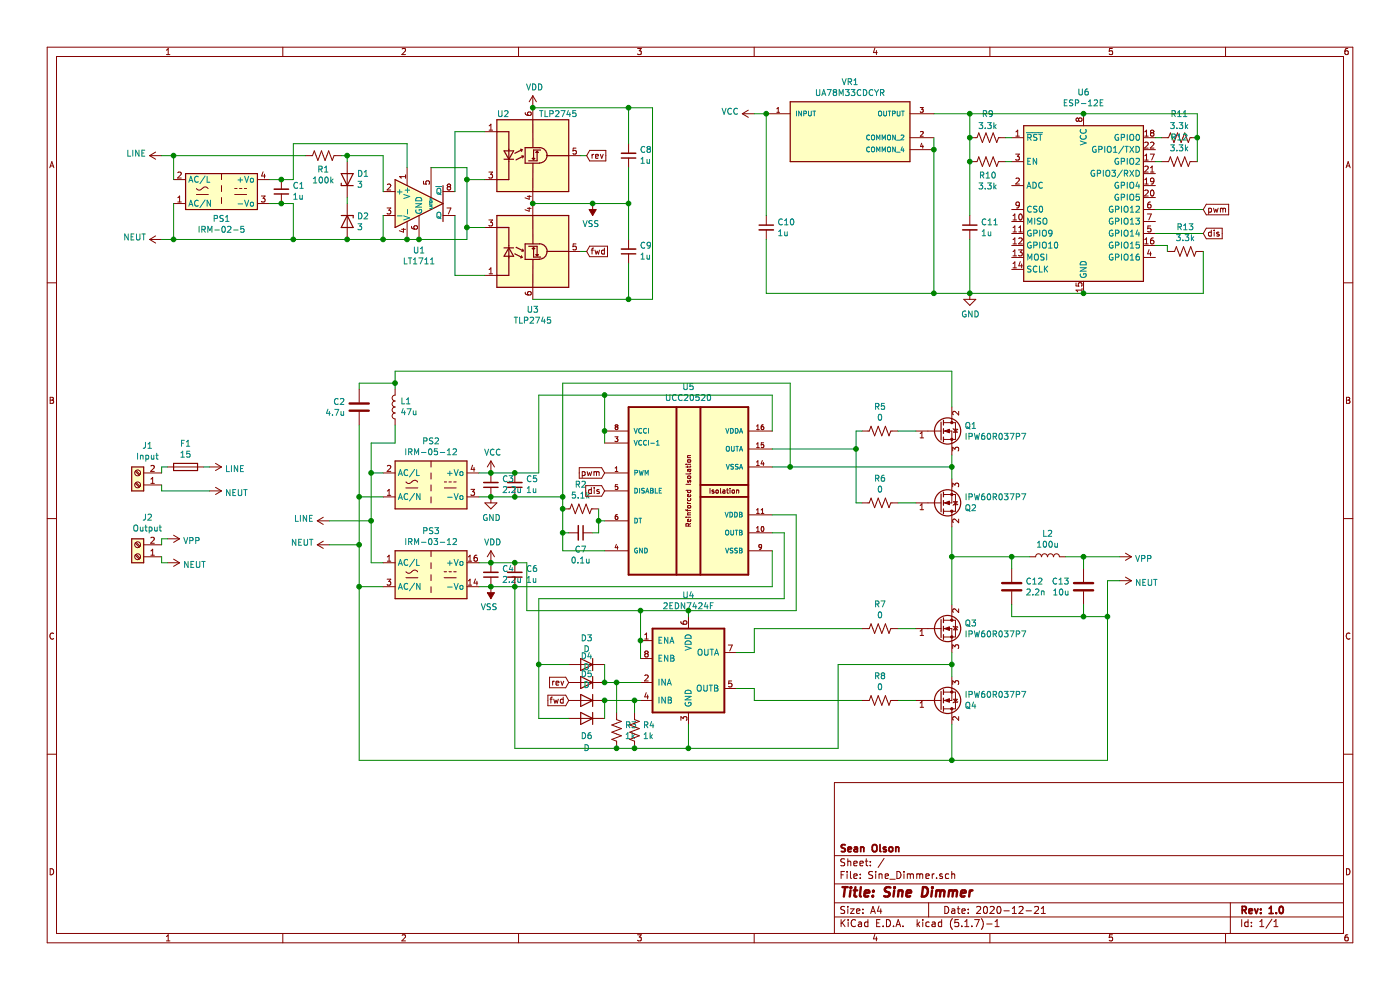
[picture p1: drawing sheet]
EESchema Schematic File Version 4
EELAYER 30 0
EELAYER END
$Descr A4 11693 8268
encoding utf-8
Sheet 1 1
Title "Sine Dimmer"
Date "2020-12-21"
Rev "1.0"
Comp "Sean Olson"
Comment1 ""
Comment2 ""
Comment3 ""
Comment4 ""
$EndDescr
$Comp
L Connector:Screw_Terminal_01x02 J1
U 1 1
P 1150 4050
F 0 "J1" H 1068 3725 50  0000 C CNN
F 1 "Input" H 1068 3816 50  0000 C CNN
F 2 "Connector_Wire:SolderWire-1.5sqmm_1x02_P6mm_D1.7mm_OD3mm" H 1150 4050 50  0001 C CNN
F 3 "~" H 1150 4050 50  0001 C CNN
	1    1150 4050
	-1   0    0    1   
$EndComp
$Comp
L Converter_ACDC:IRM-05-12 PS2
U 1 1
P 3600 4050
F 0 "PS2" H 3600 4417 50  0000 C CNN
F 1 "IRM-05-12" H 3600 4326 50  0000 C CNN
F 2 "Converter_ACDC:Converter_ACDC_MeanWell_IRM-05-xx_THT" H 3600 3700 50  0001 C CNN
F 3 "https://www.meanwell.com/Upload/PDF/IRM-05/IRM-05-SPEC.PDF" H 3600 3650 50  0001 C CNN
F 4 "IRM-05-12" H 3600 4050 50  0001 C CNN "MPN"
	1    3600 4050
	1    0    0    -1  
$EndComp
Text GLabel 5050 4100 0    50   Input ~ 0
dis
$Comp
L Device:R_US R2
U 1 1
P 4850 4250
F 0 "R2" V 4645 4250 50  0000 C CNN
F 1 "5.1k" V 4736 4250 50  0000 C CNN
F 2 "Resistor_SMD:R_0805_2012Metric" V 4890 4240 50  0001 C CNN
F 3 "~" H 4850 4250 50  0001 C CNN
F 4 "C27834" H 4850 4250 50  0001 C CNN "LCSC"
F 5 "CRCW08055K10FKEAC" H 4850 4250 50  0001 C CNN "MPN"
	1    4850 4250
	0    1    1    0   
$EndComp
$Comp
L Device:C_Small C7
U 1 1
P 4850 4450
F 0 "C7" V 4987 4450 50  0000 C CNN
F 1 "0.1u" V 5078 4450 50  0000 C CNN
F 2 "Capacitor_SMD:C_0603_1608Metric" H 4850 4450 50  0001 C CNN
F 3 "~" H 4850 4450 50  0001 C CNN
F 4 "C14663" V 4850 4450 50  0001 C CNN "LCSC"
F 5 "CL10B104KB8NFNC" H 4850 4450 50  0001 C CNN "MPN"
	1    4850 4450
	0    1    1    0   
$EndComp
Wire Wire Line
	4000 4700 4100 4700
$Comp
L Device:Q_NMOS_GDS Q3
U 1 1
P 7850 5250
F 0 "Q3" H 8055 5296 50  0000 L CNN
F 1 "IPW60R037P7" H 8055 5205 50  0000 L CNN
F 2 "Package_TO_SOT_THT:TO-247-3_Vertical" H 8050 5350 50  0001 C CNN
F 3 "~" H 7850 5250 50  0001 C CNN
F 4 "IPW60R037P7" H 7850 5250 50  0001 C CNN "MPN"
	1    7850 5250
	1    0    0    -1  
$EndComp
$Comp
L Connector:Screw_Terminal_01x02 J2
U 1 1
P 1150 4650
F 0 "J2" H 1068 4325 50  0000 C CNN
F 1 "Output" H 1068 4416 50  0000 C CNN
F 2 "Connector_Wire:SolderWire-1.5sqmm_1x02_P6mm_D1.7mm_OD3mm" H 1150 4650 50  0001 C CNN
F 3 "~" H 1150 4650 50  0001 C CNN
	1    1150 4650
	-1   0    0    1   
$EndComp
$Comp
L Device:L L2
U 1 1
P 8750 4650
F 0 "L2" V 8940 4650 50  0000 C CNN
F 1 "100u" V 8849 4650 50  0000 C CNN
F 2 "Sine_Dimmer:uxcell_Toroid_100uH_20A" H 8750 4650 50  0001 C CNN
F 3 "~" H 8750 4650 50  0001 C CNN
F 4 "https://www.amazon.com/dp/B07FK5N39T" H 8750 4650 50  0001 C CNN "MPN"
	1    8750 4650
	0    -1   -1   0   
$EndComp
$Comp
L Device:C C13
U 1 1
P 9050 4900
F 0 "C13" H 8935 4946 50  0000 R CNN
F 1 "10u" H 8935 4855 50  0000 R CNN
F 2 "Capacitor_THT:C_Rect_L31.5mm_W20.0mm_P27.50mm_MKS4" H 9088 4750 50  0001 C CNN
F 3 "~" H 9050 4900 50  0001 C CNN
F 4 "B32524R6106K000" H 9050 4900 50  0001 C CNN "MPN"
	1    9050 4900
	1    0    0    -1  
$EndComp
$Comp
L Device:C C12
U 1 1
P 8450 4900
F 0 "C12" H 8565 4946 50  0000 L CNN
F 1 "2.2n" H 8565 4855 50  0000 L CNN
F 2 "Capacitor_SMD:C_1206_3216Metric" H 8488 4750 50  0001 C CNN
F 3 "~" H 8450 4900 50  0001 C CNN
F 4 "C515167" H 8450 4900 50  0001 C CNN "LCSC"
F 5 "CL31B222KIFNNNE" H 8450 4900 50  0001 C CNN "MPN"
	1    8450 4900
	1    0    0    -1  
$EndComp
Wire Wire Line
	8600 4650 8450 4650
Wire Wire Line
	8900 4650 9050 4650
Wire Wire Line
	9050 4650 9050 4750
Connection ~ 9050 4650
Wire Wire Line
	9050 4650 9350 4650
Wire Wire Line
	9050 5050 9050 5150
Wire Wire Line
	9050 5150 8450 5150
Wire Wire Line
	8450 5150 8450 5050
Wire Wire Line
	8450 4750 8450 4650
Connection ~ 4100 4150
Wire Wire Line
	4100 4150 4300 4150
$Comp
L Device:C_Small C4
U 1 1
P 4100 4800
F 0 "C4" H 4008 4754 50  0000 R CNN
F 1 "2.2u" H 4008 4845 50  0000 R CNN
F 2 "Capacitor_SMD:C_1206_3216Metric" H 4100 4800 50  0001 C CNN
F 3 "~" H 4100 4800 50  0001 C CNN
F 4 "C50254" H 4100 4800 50  0001 C CNN "LCSC"
F 5 "CL31B225KBHNNNE" H 4100 4800 50  0001 C CNN "MPN"
	1    4100 4800
	-1   0    0    1   
$EndComp
Wire Wire Line
	4100 4900 4000 4900
Connection ~ 4100 3950
$Comp
L Device:L L1
U 1 1
P 3300 3400
F 0 "L1" H 3257 3354 50  0000 R CNN
F 1 "47u" H 3257 3445 50  0000 R CNN
F 2 "Inductor_THT:L_Toroid_Vertical_L26.7mm_W14.0mm_P10.16mm_Pulse_D" H 3300 3400 50  0001 C CNN
F 3 "~" H 3300 3400 50  0001 C CNN
	1    3300 3400
	-1   0    0    1   
$EndComp
$Comp
L Device:C C2
U 1 1
P 3000 3400
F 0 "C2" H 2885 3446 50  0000 R CNN
F 1 "4.7u" H 2885 3355 50  0000 R CNN
F 2 "Capacitor_THT:C_Rect_L31.5mm_W13.0mm_P27.50mm_MKS4" H 3038 3250 50  0001 C CNN
F 3 "~" H 3000 3400 50  0001 C CNN
F 4 "B32524Q6475K" H 3000 3400 50  0001 C CNN "MPN"
	1    3000 3400
	1    0    0    -1  
$EndComp
$Comp
L power:VCC #PWR09
U 1 1
P 4100 3950
F 0 "#PWR09" H 4100 3800 50  0001 C CNN
F 1 "VCC" H 4115 4123 50  0000 C CNN
F 2 "" H 4100 3950 50  0001 C CNN
F 3 "" H 4100 3950 50  0001 C CNN
	1    4100 3950
	1    0    0    -1  
$EndComp
$Comp
L power:GND #PWR010
U 1 1
P 4100 4150
F 0 "#PWR010" H 4100 3900 50  0001 C CNN
F 1 "GND" H 4105 3977 50  0000 C CNN
F 2 "" H 4100 4150 50  0001 C CNN
F 3 "" H 4100 4150 50  0001 C CNN
	1    4100 4150
	1    0    0    -1  
$EndComp
Wire Wire Line
	3200 4900 3000 4900
Connection ~ 3000 4900
$Comp
L RF_Module:ESP-12E U6
U 1 1
P 9050 1750
F 0 "U6" H 9050 2731 50  0000 C CNN
F 1 "ESP-12E" H 9050 2640 50  0000 C CNN
F 2 "RF_Module:ESP-12E" H 9050 1750 50  0001 C CNN
F 3 "http://wiki.ai-thinker.com/_media/esp8266/esp8266_series_modules_user_manual_v1.1.pdf" H 8700 1850 50  0001 C CNN
F 4 "C89297" H 9050 1750 50  0001 C CNN "LCSC"
F 5 "ESP-12E" H 9050 1750 50  0001 C CNN "MPN"
	1    9050 1750
	1    0    0    -1  
$EndComp
$Comp
L Device:R_US R9
U 1 1
P 8250 1150
F 0 "R9" V 8050 1150 50  0000 C CNN
F 1 "3.3k" V 8150 1150 50  0000 C CNN
F 2 "Resistor_SMD:R_0805_2012Metric" V 8290 1140 50  0001 C CNN
F 3 "~" H 8250 1150 50  0001 C CNN
F 4 "C26010" H 8250 1150 50  0001 C CNN "LCSC"
F 5 "CRCW08053K30FKEAC" H 8250 1150 50  0001 C CNN "MPN"
	1    8250 1150
	0    1    1    0   
$EndComp
$Comp
L Device:R_US R10
U 1 1
P 8250 1350
F 0 "R10" V 8363 1350 50  0000 C CNN
F 1 "3.3k" V 8454 1350 50  0000 C CNN
F 2 "Resistor_SMD:R_0805_2012Metric" V 8290 1340 50  0001 C CNN
F 3 "~" H 8250 1350 50  0001 C CNN
F 4 "C26010" H 8250 1350 50  0001 C CNN "LCSC"
F 5 "CRCW08053K30FKEAC" H 8250 1350 50  0001 C CNN "MPN"
	1    8250 1350
	0    1    1    0   
$EndComp
$Comp
L Device:R_US R11
U 1 1
P 9850 1150
F 0 "R11" V 9650 1150 50  0000 C CNN
F 1 "3.3k" V 9750 1150 50  0000 C CNN
F 2 "Resistor_SMD:R_0805_2012Metric" V 9890 1140 50  0001 C CNN
F 3 "~" H 9850 1150 50  0001 C CNN
F 4 "C26010" H 9850 1150 50  0001 C CNN "LCSC"
F 5 "CRCW08053K30FKEAC" H 9850 1150 50  0001 C CNN "MPN"
	1    9850 1150
	0    1    1    0   
$EndComp
$Comp
L Device:R_US R12
U 1 1
P 9850 1350
F 0 "R12" V 9645 1350 50  0000 C CNN
F 1 "3.3k" V 9736 1350 50  0000 C CNN
F 2 "Resistor_SMD:R_0805_2012Metric" V 9890 1340 50  0001 C CNN
F 3 "~" H 9850 1350 50  0001 C CNN
F 4 "C26010" H 9850 1350 50  0001 C CNN "LCSC"
F 5 "CRCW08053K30FKEAC" H 9850 1350 50  0001 C CNN "MPN"
	1    9850 1350
	0    1    1    0   
$EndComp
Wire Wire Line
	8400 1150 8450 1150
Wire Wire Line
	8400 1350 8450 1350
Wire Wire Line
	9650 1150 9700 1150
Wire Wire Line
	9650 1350 9700 1350
Wire Wire Line
	8100 950  8100 1150
Connection ~ 8100 1150
Wire Wire Line
	8100 1150 8100 1350
Wire Wire Line
	9050 950  10000 950 
Wire Wire Line
	10000 950  10000 1150
Connection ~ 9050 950 
Connection ~ 10000 1150
Wire Wire Line
	10000 1150 10000 1350
$Comp
L Device:R_US R13
U 1 1
P 9900 2100
F 0 "R13" V 9695 2100 50  0000 C CNN
F 1 "3.3k" V 9786 2100 50  0000 C CNN
F 2 "Resistor_SMD:R_0805_2012Metric" V 9940 2090 50  0001 C CNN
F 3 "~" H 9900 2100 50  0001 C CNN
F 4 "C26010" H 9900 2100 50  0001 C CNN "LCSC"
F 5 "CRCW08053K30FKEAC" H 9900 2100 50  0001 C CNN "MPN"
	1    9900 2100
	0    1    1    0   
$EndComp
$Comp
L power:GND #PWR016
U 1 1
P 8100 2450
F 0 "#PWR016" H 8100 2200 50  0001 C CNN
F 1 "GND" H 8105 2277 50  0000 C CNN
F 2 "" H 8100 2450 50  0001 C CNN
F 3 "" H 8100 2450 50  0001 C CNN
	1    8100 2450
	1    0    0    -1  
$EndComp
$Comp
L power:VCC #PWR015
U 1 1
P 6300 950
F 0 "#PWR015" H 6300 800 50  0001 C CNN
F 1 "VCC" V 6315 1077 50  0000 L CNN
F 2 "" H 6300 950 50  0001 C CNN
F 3 "" H 6300 950 50  0001 C CNN
	1    6300 950 
	0    -1   -1   0   
$EndComp
Wire Wire Line
	8100 950  9050 950 
$Comp
L Device:C_Small C11
U 1 1
P 8100 1900
F 0 "C11" H 8192 1946 50  0000 L CNN
F 1 "1u" H 8192 1855 50  0000 L CNN
F 2 "Capacitor_SMD:C_0805_2012Metric" H 8100 1900 50  0001 C CNN
F 3 "~" H 8100 1900 50  0001 C CNN
F 4 "C28323" H 8100 1900 50  0001 C CNN "LCSC"
F 5 "CL21B105KBFNNNE" H 8100 1900 50  0001 C CNN "MPN"
	1    8100 1900
	1    0    0    -1  
$EndComp
Wire Wire Line
	8100 1800 8100 1350
Connection ~ 8100 1350
Wire Wire Line
	8100 2000 8100 2450
Wire Wire Line
	8100 2450 9050 2450
Connection ~ 9050 2450
$Comp
L Sine_Dimmer:UA78M33CDCYR VR1
U 1 1
P 7100 1050
F 0 "VR1" H 7100 1417 50  0000 C CNN
F 1 "UA78M33CDCYR" H 7100 1326 50  0000 C CNN
F 2 "Package_TO_SOT_SMD:SOT-223" H 7100 1050 50  0001 L BNN
F 3 "" H 7100 1050 50  0001 L BNN
F 4 "UA78M33CDCYR" H 7100 1050 50  0001 C CNN "MPN"
	1    7100 1050
	1    0    0    -1  
$EndComp
Wire Wire Line
	6300 950  6400 950 
Wire Wire Line
	7800 950  8100 950 
Connection ~ 8100 950 
Connection ~ 8100 2450
$Comp
L Device:C_Small C10
U 1 1
P 6400 1900
F 0 "C10" H 6492 1946 50  0000 L CNN
F 1 "1u" H 6492 1855 50  0000 L CNN
F 2 "Capacitor_SMD:C_0805_2012Metric" H 6400 1900 50  0001 C CNN
F 3 "~" H 6400 1900 50  0001 C CNN
F 4 "C28323" H 6400 1900 50  0001 C CNN "LCSC"
F 5 "CL21B105KBFNNNE" H 6400 1900 50  0001 C CNN "MPN"
	1    6400 1900
	1    0    0    -1  
$EndComp
Wire Wire Line
	6400 1800 6400 950 
Wire Wire Line
	6400 2000 6400 2450
Text GLabel 10050 1950 2    50   Input ~ 0
dis
Text GLabel 10050 1750 2    50   Input ~ 0
pwm
$Comp
L Device:Fuse F1
U 1 1
P 1550 3900
F 0 "F1" V 1353 3900 50  0000 C CNN
F 1 "15" V 1444 3900 50  0000 C CNN
F 2 "Fuse:Fuse_SunFuse-6HP" V 1480 3900 50  0001 C CNN
F 3 "~" H 1550 3900 50  0001 C CNN
F 4 "C151084" H 1550 3900 50  0001 C CNN "LCSC"
F 5 "0217015.MXEP" H 1550 3900 50  0001 C CNN "MPN"
	1    1550 3900
	0    1    1    0   
$EndComp
$Comp
L Device:R_US R5
U 1 1
P 7350 3600
F 0 "R5" V 7145 3600 50  0000 C CNN
F 1 "0" V 7236 3600 50  0000 C CNN
F 2 "Resistor_SMD:R_1206_3216Metric" V 7390 3590 50  0001 C CNN
F 3 "~" H 7350 3600 50  0001 C CNN
F 4 "C17888" H 7350 3600 50  0001 C CNN "LCSC"
F 5 "CRCW12060000Z0EAC" H 7350 3600 50  0001 C CNN "MPN"
	1    7350 3600
	0    1    1    0   
$EndComp
Wire Wire Line
	4100 3950 4000 3950
Wire Wire Line
	4000 4150 4100 4150
$Comp
L Device:C_Small C3
U 1 1
P 4100 4050
F 0 "C3" H 4008 4004 50  0000 R CNN
F 1 "2.2u" H 4008 4095 50  0000 R CNN
F 2 "Capacitor_SMD:C_1206_3216Metric" H 4100 4050 50  0001 C CNN
F 3 "~" H 4100 4050 50  0001 C CNN
F 4 "C50254" H 4100 4050 50  0001 C CNN "LCSC"
F 5 "CL31B225KBHNNNE" H 4100 4050 50  0001 C CNN "MPN"
	1    4100 4050
	-1   0    0    1   
$EndComp
$Comp
L Device:C_Small C5
U 1 1
P 4300 4050
F 0 "C5" H 4208 4004 50  0000 R CNN
F 1 "1u" H 4208 4095 50  0000 R CNN
F 2 "Capacitor_SMD:C_0805_2012Metric" H 4300 4050 50  0001 C CNN
F 3 "~" H 4300 4050 50  0001 C CNN
F 4 "C28323" H 4300 4050 50  0001 C CNN "LCSC"
F 5 "CL21B105KBFNNNE" H 4300 4050 50  0001 C CNN "MPN"
	1    4300 4050
	-1   0    0    1   
$EndComp
Wire Wire Line
	4300 3950 4100 3950
$Comp
L Converter_ACDC:IRM-03-12 PS3
U 1 1
P 3600 4800
F 0 "PS3" H 3600 5167 50  0000 C CNN
F 1 "IRM-03-12" H 3600 5076 50  0000 C CNN
F 2 "Converter_ACDC:Converter_ACDC_MeanWell_IRM-03-xx_THT" H 3600 4450 50  0001 C CNN
F 3 "https://www.meanwell.com/Upload/PDF/IRM-03/IRM-03-SPEC.PDF" H 3600 4400 50  0001 C CNN
F 4 "IRM-03-12" H 3600 4800 50  0001 C CNN "MPN"
	1    3600 4800
	1    0    0    -1  
$EndComp
Wire Wire Line
	3200 4700 3100 4700
Wire Wire Line
	3300 3250 3300 3200
Wire Wire Line
	3300 3550 3300 3700
Wire Wire Line
	3300 3700 3100 3700
Wire Wire Line
	3100 3700 3100 3950
Wire Wire Line
	3000 3250 3000 3200
Wire Wire Line
	3000 3200 3300 3200
Connection ~ 3300 3200
Wire Wire Line
	6400 2450 7800 2450
Wire Wire Line
	7800 1150 7800 1250
Wire Wire Line
	7800 1250 7800 2450
Connection ~ 7800 1250
Connection ~ 7800 2450
Wire Wire Line
	7800 2450 8100 2450
Wire Wire Line
	9650 1750 10050 1750
Wire Wire Line
	9650 2050 9750 2050
Wire Wire Line
	9750 2050 9750 2100
Wire Wire Line
	10050 2100 10050 2450
Wire Wire Line
	9050 2450 10050 2450
Wire Wire Line
	10050 1950 9650 1950
$Comp
L Device:Q_NMOS_GDS Q2
U 1 1
P 7850 4200
F 0 "Q2" H 8055 4246 50  0000 L CNN
F 1 "IPW60R037P7" H 8055 4155 50  0000 L CNN
F 2 "Package_TO_SOT_THT:TO-247-3_Vertical" H 8050 4300 50  0001 C CNN
F 3 "~" H 7850 4200 50  0001 C CNN
F 4 "IPW60R037P7" H 7850 4200 50  0001 C CNN "MPN"
	1    7850 4200
	1    0    0    1   
$EndComp
$Comp
L Device:R_US R6
U 1 1
P 7350 4200
F 0 "R6" V 7145 4200 50  0000 C CNN
F 1 "0" V 7236 4200 50  0000 C CNN
F 2 "Resistor_SMD:R_1206_3216Metric" V 7390 4190 50  0001 C CNN
F 3 "~" H 7350 4200 50  0001 C CNN
F 4 "C17888" H 7350 4200 50  0001 C CNN "LCSC"
F 5 "CRCW12060000Z0EAC" H 7350 4200 50  0001 C CNN "MPN"
	1    7350 4200
	0    1    1    0   
$EndComp
$Comp
L Device:Q_NMOS_GDS Q4
U 1 1
P 7850 5850
F 0 "Q4" H 8055 5896 50  0000 L CNN
F 1 "IPW60R037P7" H 8055 5805 50  0000 L CNN
F 2 "Package_TO_SOT_THT:TO-247-3_Vertical" H 8050 5950 50  0001 C CNN
F 3 "~" H 7850 5850 50  0001 C CNN
F 4 "IPW60R037P7" H 7850 5850 50  0001 C CNN "MPN"
	1    7850 5850
	1    0    0    1   
$EndComp
$Comp
L Device:Q_NMOS_GDS Q1
U 1 1
P 7850 3600
F 0 "Q1" H 8055 3646 50  0000 L CNN
F 1 "IPW60R037P7" H 8055 3555 50  0000 L CNN
F 2 "Package_TO_SOT_THT:TO-247-3_Vertical" H 8050 3700 50  0001 C CNN
F 3 "~" H 7850 3600 50  0001 C CNN
F 4 "IPW60R037P7" H 7850 3600 50  0001 C CNN "MPN"
	1    7850 3600
	1    0    0    -1  
$EndComp
$Comp
L Sine_Dimmer:UCC20520DW U5
U 1 1
P 5750 4100
F 0 "U5" H 5750 4970 50  0000 C CNN
F 1 "UCC20520" H 5750 4879 50  0000 C CNN
F 2 "Package_SO:SOIC-16W_7.5x10.3mm_P1.27mm" H 4950 4100 50  0001 L BNN
F 3 "" H 5750 4300 50  0001 L BNN
F 4 "UCC20520DWR" H 5750 4100 50  0001 C CNN "MPN"
	1    5750 4100
	1    0    0    -1  
$EndComp
Wire Wire Line
	5000 4250 5000 4350
Wire Wire Line
	5000 4450 4950 4450
Wire Wire Line
	5000 4350 5050 4350
Connection ~ 5000 4350
Wire Wire Line
	5000 4350 5000 4450
Wire Wire Line
	4700 4450 4750 4450
Wire Wire Line
	4700 4450 4700 4600
Wire Wire Line
	4700 4600 5050 4600
Connection ~ 4700 4450
Wire Wire Line
	5050 3600 5050 3700
Connection ~ 6400 950 
$Comp
L power:LINE #PWR07
U 1 1
P 2750 4350
F 0 "#PWR07" H 2750 4200 50  0001 C CNN
F 1 "LINE" V 2765 4478 50  0000 L CNN
F 2 "" H 2750 4350 50  0001 C CNN
F 3 "" H 2750 4350 50  0001 C CNN
	1    2750 4350
	0    -1   -1   0   
$EndComp
$Comp
L power:NEUT #PWR08
U 1 1
P 2750 4550
F 0 "#PWR08" H 2750 4400 50  0001 C CNN
F 1 "NEUT" V 2765 4678 50  0000 L CNN
F 2 "" H 2750 4550 50  0001 C CNN
F 3 "" H 2750 4550 50  0001 C CNN
	1    2750 4550
	0    -1   -1   0   
$EndComp
$Comp
L power:NEUT #PWR018
U 1 1
P 9350 4850
F 0 "#PWR018" H 9350 4700 50  0001 C CNN
F 1 "NEUT" V 9365 4978 50  0000 L CNN
F 2 "" H 9350 4850 50  0001 C CNN
F 3 "" H 9350 4850 50  0001 C CNN
	1    9350 4850
	0    1    1    0   
$EndComp
$Comp
L power:VPP #PWR017
U 1 1
P 9350 4650
F 0 "#PWR017" H 9350 4770 50  0001 C CNN
F 1 "VPP" V 9365 4778 50  0000 L CNN
F 2 "" H 9350 4650 50  0001 C CNN
F 3 "" H 9350 4650 50  0001 C CNN
	1    9350 4650
	0    1    1    0   
$EndComp
Wire Wire Line
	9250 4850 9350 4850
Wire Wire Line
	4400 4700 4300 4700
Connection ~ 4100 4700
Wire Wire Line
	4100 4900 4300 4900
Connection ~ 4100 4900
Wire Wire Line
	7950 3800 7950 3900
Wire Wire Line
	7500 4200 7650 4200
Wire Wire Line
	7500 3600 7650 3600
Wire Wire Line
	7200 3600 7150 3600
Wire Wire Line
	7150 3600 7150 3750
Wire Wire Line
	7150 4200 7200 4200
Wire Wire Line
	7150 3750 6450 3750
Connection ~ 7150 3750
Wire Wire Line
	7150 3750 7150 4200
Connection ~ 7950 3900
Wire Wire Line
	7950 3900 7950 4000
$Comp
L Device:R_US R7
U 1 1
P 7350 5250
F 0 "R7" V 7145 5250 50  0000 C CNN
F 1 "0" V 7236 5250 50  0000 C CNN
F 2 "Resistor_SMD:R_1206_3216Metric" V 7390 5240 50  0001 C CNN
F 3 "~" H 7350 5250 50  0001 C CNN
F 4 "C17888" H 7350 5250 50  0001 C CNN "LCSC"
F 5 "CRCW12060000Z0EAC" H 7350 5250 50  0001 C CNN "MPN"
	1    7350 5250
	0    1    1    0   
$EndComp
$Comp
L Device:R_US R8
U 1 1
P 7350 5850
F 0 "R8" V 7145 5850 50  0000 C CNN
F 1 "0" V 7236 5850 50  0000 C CNN
F 2 "Resistor_SMD:R_1206_3216Metric" V 7390 5840 50  0001 C CNN
F 3 "~" H 7350 5850 50  0001 C CNN
F 4 "C17888" H 7350 5850 50  0001 C CNN "LCSC"
F 5 "CRCW12060000Z0EAC" H 7350 5850 50  0001 C CNN "MPN"
	1    7350 5850
	0    1    1    0   
$EndComp
Wire Wire Line
	7500 5250 7650 5250
Wire Wire Line
	7500 5850 7650 5850
Wire Wire Line
	7950 5450 7950 5550
Wire Wire Line
	7950 5050 7950 4650
Wire Wire Line
	7000 5550 7950 5550
Connection ~ 7950 5550
Wire Wire Line
	7950 5550 7950 5650
Text GLabel 5050 3950 0    50   Input ~ 0
pwm
Wire Wire Line
	4300 4900 6450 4900
Wire Wire Line
	6450 4900 6450 4600
Connection ~ 4300 4900
Wire Wire Line
	6450 4450 6550 4450
Wire Wire Line
	6550 4450 6550 5000
Wire Wire Line
	6450 4300 6650 4300
Wire Wire Line
	6650 4300 6650 5100
Wire Wire Line
	6450 3900 6600 3900
Connection ~ 4700 4250
Connection ~ 6600 3900
Wire Wire Line
	6600 3900 7950 3900
Wire Wire Line
	4700 3200 6600 3200
Wire Wire Line
	4700 3200 4700 4150
Wire Wire Line
	6600 3200 6600 3900
Wire Wire Line
	6450 3600 6450 3300
Wire Wire Line
	6450 3300 5050 3300
Wire Wire Line
	5050 3600 5050 3300
Connection ~ 5050 3600
Connection ~ 5050 3300
Wire Wire Line
	5050 3300 4500 3300
Wire Wire Line
	3300 3100 7950 3100
Wire Wire Line
	3300 3100 3300 3200
Wire Wire Line
	7950 3100 7950 3400
Wire Wire Line
	8450 4650 7950 4650
Connection ~ 8450 4650
Connection ~ 7950 4650
Wire Wire Line
	7950 4650 7950 4400
Wire Wire Line
	9250 4850 9250 5150
Wire Wire Line
	9250 6350 7950 6350
Wire Wire Line
	3000 4900 3000 6350
Wire Wire Line
	9050 5150 9250 5150
Connection ~ 9050 5150
Connection ~ 9250 5150
Wire Wire Line
	9250 5150 9250 6350
Wire Wire Line
	7950 6050 7950 6350
Connection ~ 7950 6350
Wire Wire Line
	7950 6350 3000 6350
Wire Wire Line
	4700 4250 4700 4450
Wire Wire Line
	3200 3950 3100 3950
Connection ~ 3100 3950
Wire Wire Line
	3100 3950 3100 4350
Wire Wire Line
	3000 3550 3000 4150
Connection ~ 3100 4350
Wire Wire Line
	3100 4350 3100 4700
Wire Wire Line
	3200 4150 3000 4150
Connection ~ 3000 4150
Wire Wire Line
	4300 3950 4500 3950
Wire Wire Line
	4500 3950 4500 3300
Connection ~ 4300 3950
Wire Wire Line
	4300 4150 4700 4150
Connection ~ 4300 4150
Connection ~ 4700 4150
Wire Wire Line
	4700 4150 4700 4250
$Comp
L power:VDD #PWR011
U 1 1
P 4100 4700
F 0 "#PWR011" H 4100 4550 50  0001 C CNN
F 1 "VDD" H 4115 4873 50  0000 C CNN
F 2 "" H 4100 4700 50  0001 C CNN
F 3 "" H 4100 4700 50  0001 C CNN
	1    4100 4700
	1    0    0    -1  
$EndComp
$Comp
L power:VSS #PWR012
U 1 1
P 4100 4900
F 0 "#PWR012" H 4100 4750 50  0001 C CNN
F 1 "VSS" H 4115 5073 50  0000 C CNN
F 2 "" H 4100 4900 50  0001 C CNN
F 3 "" H 4100 4900 50  0001 C CNN
	1    4100 4900
	-1   0    0    1   
$EndComp
$Comp
L power:LINE #PWR03
U 1 1
P 1750 3900
F 0 "#PWR03" H 1750 3750 50  0001 C CNN
F 1 "LINE" V 1765 4028 50  0000 L CNN
F 2 "" H 1750 3900 50  0001 C CNN
F 3 "" H 1750 3900 50  0001 C CNN
	1    1750 3900
	0    1    1    0   
$EndComp
$Comp
L power:NEUT #PWR04
U 1 1
P 1750 4100
F 0 "#PWR04" H 1750 3950 50  0001 C CNN
F 1 "NEUT" V 1765 4228 50  0000 L CNN
F 2 "" H 1750 4100 50  0001 C CNN
F 3 "" H 1750 4100 50  0001 C CNN
	1    1750 4100
	0    1    1    0   
$EndComp
$Comp
L power:NEUT #PWR06
U 1 1
P 1400 4700
F 0 "#PWR06" H 1400 4550 50  0001 C CNN
F 1 "NEUT" V 1415 4828 50  0000 L CNN
F 2 "" H 1400 4700 50  0001 C CNN
F 3 "" H 1400 4700 50  0001 C CNN
	1    1400 4700
	0    1    1    0   
$EndComp
$Comp
L power:VPP #PWR05
U 1 1
P 1400 4500
F 0 "#PWR05" H 1400 4620 50  0001 C CNN
F 1 "VPP" V 1415 4628 50  0000 L CNN
F 2 "" H 1400 4500 50  0001 C CNN
F 3 "" H 1400 4500 50  0001 C CNN
	1    1400 4500
	0    1    1    0   
$EndComp
Wire Wire Line
	1350 3950 1350 3900
Wire Wire Line
	1350 3900 1400 3900
Wire Wire Line
	1350 4050 1350 4100
Wire Wire Line
	1350 4550 1350 4500
Wire Wire Line
	1350 4500 1400 4500
Wire Wire Line
	1350 4650 1350 4700
Wire Wire Line
	1350 4700 1400 4700
$Comp
L power:LINE #PWR01
U 1 1
P 1350 1300
F 0 "#PWR01" H 1350 1150 50  0001 C CNN
F 1 "LINE" V 1365 1428 50  0000 L CNN
F 2 "" H 1350 1300 50  0001 C CNN
F 3 "" H 1350 1300 50  0001 C CNN
	1    1350 1300
	0    -1   -1   0   
$EndComp
$Comp
L power:NEUT #PWR02
U 1 1
P 1350 2000
F 0 "#PWR02" H 1350 1850 50  0001 C CNN
F 1 "NEUT" V 1365 2128 50  0000 L CNN
F 2 "" H 1350 2000 50  0001 C CNN
F 3 "" H 1350 2000 50  0001 C CNN
	1    1350 2000
	0    -1   -1   0   
$EndComp
Text GLabel 4900 2100 2    50   Input ~ 0
fwd
Text GLabel 4900 1300 2    50   Input ~ 0
rev
$Comp
L Sine_Dimmer:2EDN7424F U4
U 1 1
P 5700 5500
F 0 "U4" H 5750 6031 50  0000 C CNN
F 1 "2EDN7424F" H 5750 5940 50  0000 C CNN
F 2 "Package_SO:SOIC-8_3.9x4.9mm_P1.27mm" H 5450 5750 50  0001 C CNN
F 3 "" H 5450 5750 50  0001 C CNN
F 4 "2EDN7424F" H 5700 5500 50  0001 C CNN "MPN"
	1    5700 5500
	1    0    0    -1  
$EndComp
Wire Wire Line
	5350 5350 5350 5500
Wire Wire Line
	6300 5850 7200 5850
Wire Wire Line
	6300 5750 6300 5850
Wire Wire Line
	6150 5750 6300 5750
Wire Wire Line
	6300 5250 7200 5250
Wire Wire Line
	6300 5450 6300 5250
Wire Wire Line
	6150 5450 6300 5450
Wire Wire Line
	4400 5100 5350 5100
Connection ~ 5350 5100
Connection ~ 5350 5350
Wire Wire Line
	5350 5350 5350 5100
Wire Wire Line
	5350 5100 5750 5100
Wire Wire Line
	5750 5100 6650 5100
Connection ~ 5750 5100
Wire Wire Line
	5750 5150 5750 5100
$Comp
L power:VDD #PWR013
U 1 1
P 4450 900
F 0 "#PWR013" H 4450 750 50  0001 C CNN
F 1 "VDD" H 4465 1073 50  0000 C CNN
F 2 "" H 4450 900 50  0001 C CNN
F 3 "" H 4450 900 50  0001 C CNN
	1    4450 900 
	1    0    0    -1  
$EndComp
Connection ~ 3200 2000
$Comp
L Device:D_Zener D2
U 1 1
P 2900 1850
F 0 "D2" V 2854 1930 50  0000 L CNN
F 1 "3" V 2945 1930 50  0000 L CNN
F 2 "Diode_SMD:D_SOD-123" H 2900 1850 50  0001 C CNN
F 3 "~" H 2900 1850 50  0001 C CNN
F 4 "BZT52C3V0-7-F" H 2900 1850 50  0001 C CNN "MPN"
	1    2900 1850
	0    1    1    0   
$EndComp
Wire Wire Line
	3600 1400 3900 1400
Wire Wire Line
	3200 1800 3200 2000
$Comp
L Device:R_US R1
U 1 1
P 2700 1300
F 0 "R1" V 2813 1300 50  0000 C CNN
F 1 "100k" V 2904 1300 50  0000 C CNN
F 2 "Resistor_SMD:R_1206_3216Metric" V 2740 1290 50  0001 C CNN
F 3 "~" H 2700 1300 50  0001 C CNN
F 4 "C17900" H 2700 1300 50  0001 C CNN "LCSC"
F 5 "CRCW1206100KFKEAC" H 2700 1300 50  0001 C CNN "MPN"
	1    2700 1300
	0    1    1    0   
$EndComp
$Comp
L power:VSS #PWR014
U 1 1
P 4950 1700
F 0 "#PWR014" H 4950 1550 50  0001 C CNN
F 1 "VSS" H 4965 1873 50  0000 C CNN
F 2 "" H 4950 1700 50  0001 C CNN
F 3 "" H 4950 1700 50  0001 C CNN
	1    4950 1700
	-1   0    0    1   
$EndComp
Wire Wire Line
	3900 1900 3900 2000
Connection ~ 3900 1900
Wire Wire Line
	3900 1900 4050 1900
Wire Wire Line
	3800 1100 4050 1100
Wire Wire Line
	3800 1600 3800 1100
Wire Wire Line
	3800 1800 3800 2300
Wire Wire Line
	3800 2300 4050 2300
Wire Wire Line
	5450 2500 5250 2500
Connection ~ 4450 900 
Wire Wire Line
	4450 900  5250 900 
Wire Wire Line
	5450 900  5450 2500
Connection ~ 4450 1700
Wire Wire Line
	3900 1500 4050 1500
Wire Wire Line
	3900 1400 3900 1500
Wire Wire Line
	3900 1500 3900 1900
Connection ~ 3900 1500
Wire Wire Line
	4850 1300 4900 1300
Wire Wire Line
	4850 2100 4900 2100
$Comp
L Converter_ACDC:IRM-02-5 PS1
U 1 1
P 1850 1600
F 0 "PS1" H 1850 1375 50  0000 C CNN
F 1 "IRM-02-5" H 1850 1284 50  0000 C CNN
F 2 "Converter_ACDC:Converter_ACDC_MeanWell_IRM-02-xx_THT" H 1850 1300 50  0001 C CNN
F 3 "https://www.meanwell.com/Upload/PDF/IRM-02/IRM-02-SPEC.PDF" H 2250 1250 50  0001 C CNN
F 4 "IRM-02-5" H 1850 1600 50  0001 C CNN "MPN"
	1    1850 1600
	1    0    0    -1  
$EndComp
Wire Wire Line
	1350 1300 1450 1300
Wire Wire Line
	1350 2000 1450 2000
Wire Wire Line
	1450 1700 1450 2000
Connection ~ 1450 2000
Wire Wire Line
	1450 1500 1450 1300
Wire Wire Line
	2450 1200 3400 1200
Wire Wire Line
	3400 1200 3400 1400
Wire Wire Line
	1450 2000 2450 2000
$Comp
L Device:C_Small C1
U 1 1
P 2350 1600
F 0 "C1" H 2258 1554 50  0000 R CNN
F 1 "1u" H 2258 1645 50  0000 R CNN
F 2 "Capacitor_SMD:C_0805_2012Metric" H 2350 1600 50  0001 C CNN
F 3 "~" H 2350 1600 50  0001 C CNN
F 4 "C28323" H 2350 1600 50  0001 C CNN "LCSC"
F 5 "CL21B105KBFNNNE" H 2350 1600 50  0001 C CNN "MPN"
	1    2350 1600
	-1   0    0    1   
$EndComp
Wire Wire Line
	2250 1500 2350 1500
Wire Wire Line
	2350 1500 2450 1500
Wire Wire Line
	2450 1500 2450 1200
Connection ~ 2350 1500
Wire Wire Line
	2250 1700 2350 1700
Wire Wire Line
	2350 1700 2450 1700
Wire Wire Line
	2450 1700 2450 2000
Connection ~ 2350 1700
Connection ~ 2450 2000
Wire Wire Line
	4400 4700 4400 5100
Wire Wire Line
	4500 5550 4500 5000
Connection ~ 4500 5550
Wire Wire Line
	4500 6000 4500 5550
Wire Wire Line
	4750 5550 4500 5550
Wire Wire Line
	4750 6000 4500 6000
$Comp
L Device:D D3
U 1 1
P 4900 5550
F 0 "D3" H 4900 5333 50  0000 C CNN
F 1 "D" H 4900 5424 50  0000 C CNN
F 2 "Diode_SMD:D_SMA" H 4900 5550 50  0001 C CNN
F 3 "~" H 4900 5550 50  0001 C CNN
F 4 "C2480" H 4900 5550 50  0001 C CNN "LCSC"
F 5 "SS14" H 4900 5550 50  0001 C CNN "MPN"
	1    4900 5550
	-1   0    0    1   
$EndComp
$Comp
L Device:D D4
U 1 1
P 4900 5700
F 0 "D4" H 4900 5483 50  0000 C CNN
F 1 "D" H 4900 5574 50  0000 C CNN
F 2 "Diode_SMD:D_SMA" H 4900 5700 50  0001 C CNN
F 3 "~" H 4900 5700 50  0001 C CNN
F 4 "C2480" H 4900 5700 50  0001 C CNN "LCSC"
F 5 "SS14" H 4900 5700 50  0001 C CNN "MPN"
	1    4900 5700
	-1   0    0    1   
$EndComp
$Comp
L Device:D D5
U 1 1
P 4900 5850
F 0 "D5" H 4900 5633 50  0000 C CNN
F 1 "D" H 4900 5724 50  0000 C CNN
F 2 "Diode_SMD:D_SMA" H 4900 5850 50  0001 C CNN
F 3 "~" H 4900 5850 50  0001 C CNN
F 4 "C2480" H 4900 5850 50  0001 C CNN "LCSC"
F 5 "SS14" H 4900 5850 50  0001 C CNN "MPN"
	1    4900 5850
	-1   0    0    1   
$EndComp
$Comp
L Device:D D6
U 1 1
P 4900 6000
F 0 "D6" H 4900 6150 50  0000 C CNN
F 1 "D" H 4900 6250 50  0000 C CNN
F 2 "Diode_SMD:D_SMA" H 4900 6000 50  0001 C CNN
F 3 "~" H 4900 6000 50  0001 C CNN
F 4 "C2480" H 4900 6000 50  0001 C CNN "LCSC"
F 5 "SS14" H 4900 6000 50  0001 C CNN "MPN"
	1    4900 6000
	-1   0    0    1   
$EndComp
Wire Wire Line
	5050 5550 5050 5700
Connection ~ 5050 5700
Wire Wire Line
	5050 5850 5050 6000
Connection ~ 5050 5850
Text GLabel 4750 5850 0    50   Input ~ 0
fwd
Text GLabel 4750 5700 0    50   Input ~ 0
rev
Wire Wire Line
	4500 5000 6550 5000
Wire Wire Line
	5050 5700 5150 5700
$Comp
L Device:R_US R3
U 1 1
P 5150 6100
F 0 "R3" H 5218 6146 50  0000 L CNN
F 1 "1k" H 5218 6055 50  0000 L CNN
F 2 "Resistor_SMD:R_1206_3216Metric" V 5190 6090 50  0001 C CNN
F 3 "~" H 5150 6100 50  0001 C CNN
F 4 "C4410" H 5150 6100 50  0001 C CNN "LCSC"
F 5 "CRCW12061K00FKEAC" H 5150 6100 50  0001 C CNN "MPN"
	1    5150 6100
	1    0    0    -1  
$EndComp
$Comp
L Device:R_US R4
U 1 1
P 5300 6100
F 0 "R4" H 5368 6146 50  0000 L CNN
F 1 "1k" H 5368 6055 50  0000 L CNN
F 2 "Resistor_SMD:R_1206_3216Metric" V 5340 6090 50  0001 C CNN
F 3 "~" H 5300 6100 50  0001 C CNN
F 4 "C4410" H 5300 6100 50  0001 C CNN "LCSC"
F 5 "CRCW12061K00FKEAC" H 5300 6100 50  0001 C CNN "MPN"
	1    5300 6100
	1    0    0    -1  
$EndComp
Wire Wire Line
	4300 6250 5150 6250
Wire Wire Line
	4300 4900 4300 6250
Wire Wire Line
	5750 6050 5750 6250
Wire Wire Line
	5750 6250 7000 6250
Wire Wire Line
	7000 5550 7000 6250
Connection ~ 5750 6250
Connection ~ 5150 6250
Wire Wire Line
	5150 6250 5300 6250
Connection ~ 5300 6250
Wire Wire Line
	5300 6250 5750 6250
Wire Wire Line
	5050 5850 5300 5850
Wire Wire Line
	5300 5950 5300 5850
Connection ~ 5300 5850
Wire Wire Line
	5300 5850 5350 5850
Wire Wire Line
	5150 5950 5150 5700
Connection ~ 5150 5700
Wire Wire Line
	5150 5700 5350 5700
$Comp
L Device:C_Small C8
U 1 1
P 5250 1300
F 0 "C8" H 5158 1254 50  0000 R CNN
F 1 "1u" H 5158 1345 50  0000 R CNN
F 2 "Capacitor_SMD:C_0805_2012Metric" H 5250 1300 50  0001 C CNN
F 3 "~" H 5250 1300 50  0001 C CNN
F 4 "C28323" H 5250 1300 50  0001 C CNN "LCSC"
F 5 "CL21B105KBFNNNE" H 5250 1300 50  0001 C CNN "MPN"
	1    5250 1300
	-1   0    0    1   
$EndComp
Wire Wire Line
	5250 1700 5250 2000
Wire Wire Line
	4450 1700 4950 1700
Connection ~ 4950 1700
Wire Wire Line
	4950 1700 5250 1700
Wire Wire Line
	5250 1700 5250 1400
Connection ~ 5250 1700
Wire Wire Line
	5250 1200 5250 900 
Connection ~ 5250 900 
Wire Wire Line
	5250 900  5450 900 
Wire Wire Line
	5250 2200 5250 2500
Connection ~ 5250 2500
Wire Wire Line
	5250 2500 4450 2500
$Comp
L Isolator:TLP2745 U3
U 1 1
P 4450 2100
F 0 "U3" H 4450 2589 50  0000 C CNN
F 1 "TLP2745" H 4450 2680 50  0000 C CNN
F 2 "Package_SO:SO-6L_10x3.84mm_P1.27mm" H 3750 1600 50  0001 L CIN
F 3 "https://toshiba.semicon-storage.com/info/docget.jsp?did=29405&prodName=TLP2745" H 4342 2115 50  0001 L CNN
F 4 "TLP2745TPE" H 4450 2100 50  0001 C CNN "MPN"
	1    4450 2100
	1    0    0    1   
$EndComp
$Comp
L Device:C_Small C9
U 1 1
P 5250 2100
F 0 "C9" H 5158 2054 50  0000 R CNN
F 1 "1u" H 5158 2145 50  0000 R CNN
F 2 "Capacitor_SMD:C_0805_2012Metric" H 5250 2100 50  0001 C CNN
F 3 "~" H 5250 2100 50  0001 C CNN
F 4 "C28323" H 5250 2100 50  0001 C CNN "LCSC"
F 5 "CL21B105KBFNNNE" H 5250 2100 50  0001 C CNN "MPN"
	1    5250 2100
	-1   0    0    1   
$EndComp
$Comp
L Isolator:TLP2745 U2
U 1 1
P 4450 1300
F 0 "U2" H 4150 1650 50  0000 L CNN
F 1 "TLP2745" H 4500 1650 50  0000 L CNN
F 2 "Package_SO:SO-6L_10x3.84mm_P1.27mm" H 3750 800 50  0001 L CIN
F 3 "https://toshiba.semicon-storage.com/info/docget.jsp?did=29405&prodName=TLP2745" H 4342 1315 50  0001 L CNN
F 4 "TLP2745TPE" H 4450 1300 50  0001 C CNN "MPN"
	1    4450 1300
	1    0    0    -1  
$EndComp
$Comp
L Device:C_Small C6
U 1 1
P 4300 4800
F 0 "C6" H 4208 4754 50  0000 R CNN
F 1 "1u" H 4208 4845 50  0000 R CNN
F 2 "Capacitor_SMD:C_0805_2012Metric" H 4300 4800 50  0001 C CNN
F 3 "~" H 4300 4800 50  0001 C CNN
F 4 "C28323" H 4300 4800 50  0001 C CNN "LCSC"
F 5 "CL21B105KBFNNNE" H 4300 4800 50  0001 C CNN "MPN"
	1    4300 4800
	-1   0    0    1   
$EndComp
Connection ~ 4300 4700
Wire Wire Line
	4300 4700 4100 4700
$Comp
L Comparator:LT1711xMS8 U1
U 1 1
P 3500 1700
F 0 "U1" H 3500 1311 50  0000 C CNN
F 1 "LT1711" H 3500 1220 50  0000 C CNN
F 2 "Package_SO:MSOP-8_3x3mm_P0.65mm" H 3500 1300 50  0001 C CNN
F 3 "https://www.analog.com/media/en/technical-documentation/data-sheets/171112f.pdf" H 3500 1700 50  0001 C CNN
F 4 "LT1711IMS8" H 3500 1700 50  0001 C CNN "MPN"
	1    3500 1700
	1    0    0    -1  
$EndComp
Wire Wire Line
	3200 2000 3400 2000
Wire Wire Line
	3500 2000 3900 2000
$Comp
L Device:D_Zener D1
U 1 1
P 2900 1500
F 0 "D1" V 2946 1420 50  0000 R CNN
F 1 "3" V 2855 1420 50  0000 R CNN
F 2 "Diode_SMD:D_SOD-123" H 2900 1500 50  0001 C CNN
F 3 "~" H 2900 1500 50  0001 C CNN
F 4 "BZT52C3V0-7-F" H 2900 1500 50  0001 C CNN "MPN"
	1    2900 1500
	0    -1   -1   0   
$EndComp
Connection ~ 2900 2000
Wire Wire Line
	2900 2000 3200 2000
Wire Wire Line
	2450 2000 2900 2000
Wire Wire Line
	2900 1650 2900 1700
Wire Wire Line
	2900 1300 2900 1350
Wire Wire Line
	2900 1300 3200 1300
Wire Wire Line
	3200 1300 3200 1600
Wire Wire Line
	1450 1300 2550 1300
Connection ~ 1450 1300
Wire Wire Line
	2850 1300 2900 1300
Connection ~ 2900 1300
Wire Wire Line
	3400 2000 3500 2000
Connection ~ 3400 2000
Connection ~ 3500 2000
Wire Wire Line
	3000 4150 3000 4550
Wire Wire Line
	2750 4350 3100 4350
Wire Wire Line
	2750 4550 3000 4550
Connection ~ 3000 4550
Wire Wire Line
	3000 4550 3000 4900
Wire Wire Line
	1700 3900 1750 3900
Wire Wire Line
	1350 4100 1750 4100
$EndSCHEMATC
